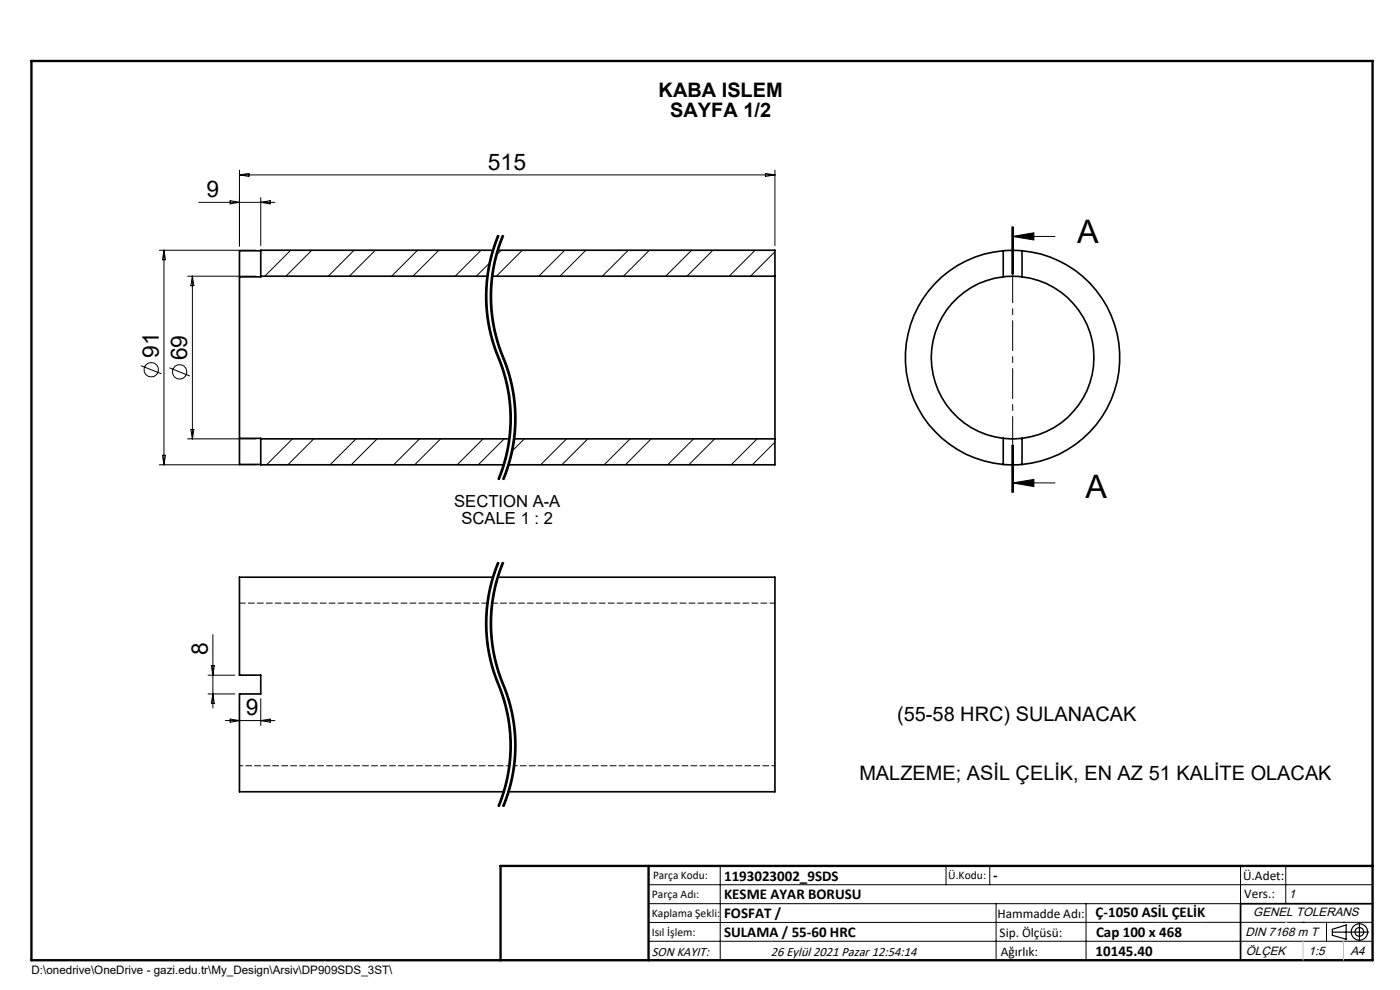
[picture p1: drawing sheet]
<svg xmlns="http://www.w3.org/2000/svg" width="297mm" height="210mm" viewBox="0 0 297 210" stroke-linecap="round" stroke-linejoin="round" font-family="sans-serif">
<g fill="none" stroke="#000" stroke-width=".21">
<path d="M50.8 36.1v16.1M50.8 37.1h113.6M50.8 37.1l2-.3v.6zM162.4 36.8l2 .3-2 .3zM164.4 36.1v16M33.8 53.1h20.5M34.8 53.1v45.5M34.8 53.1l.3 2h-.6zM39.8 58.6h14.5M40.8 58.6v34.5M40.8 58.6l.3 2h-.6zM42.2 42.9h16.1"/>
<path d="M48.8 42.6l2 .3-2 .3zM55.3 41.9v10.2M55.3 42.9l2-.3v.6zM61.7 53.1l-5.5 5.5M66.1 53.1l-5.5 5.5M75.1 53.1l-5.5 5.5M79.6 53.1l-5.5 5.5M88.6 53.1l-5.5 5.5M93.1 53.1l-5.5 5.5M102.1 53.1l-5.5 5.5M103.1 59.5a33.9 33.9 0 0 0 2.2 15.6M103.9 55.8l-2.9 2.8"/>
<path d="M104.1 59.5a33.9 33.9 0 0 0 2.2 15.6M105.6 49.8a33.9 33.9 0 0 0-2.5 9.7M105.7 49.9a34.2 34.2 0 0 0 .6 27.5 33.7 33.7 0 0 1-.6 24.4M105.9 50a33.5 33.5 0 0 0-.2 25.4M106.3 53.1l-1 1M106.6 49.8a33.9 33.9 0 0 0-2.5 9.7M106.7 49.9a34.2 34.2 0 0 0 .6 27.5 33.7 33.7 0 0 1-.6 24.4M106.9 50a34.3 34.3 0 0 0 .7 27.7l1.1 3.6M110.8 53.1l-5.5 5.5M119.8 53.1l-5.5 5.5M124.3 53.1l-5.5 5.5M133.3 53.1l-5.5 5.5"/>
<path d="M137.8 53.1l-5.5 5.5M146.7 53.1l-5.5 5.5M151.2 53.1l-5.5 5.5M160.2 53.1l-5.5 5.5M164.4 53.4l-5.2 5.2M214.7 48.1v10M214.8 50.2l4.5-.8v1.5zM214.8 50.2h9M214.8 48.1v10M215 48.1v10M29.9 77.6l4.4 1.7M35.9 78l4.4 1.8"/>
<path d="M105.3 75.1a34.5 34.5 0 0 1 2.6 9.6M105.7 75.4l.2 .4zM105.9 75.8l1.1 3.1 .7 2.4M106.3 75.1a34.5 34.5 0 0 1 2.6 9.6M33.8 98.6h20.5M34.5 96.6h.6l-.3 2zM39.8 93.1h14.5M40.5 91.1h.6l-.3 2zM62.1 93.1l-5.5 5.5M66.6 93.1l-5.5 5.5M75.5 93.1l-5.5 5.5M80 93.1l-5.5 5.5"/>
<path d="M89 93.1l-5.5 5.5M93.5 93.1l-5.5 5.5M102.5 93.1l-5.5 5.5M106.4 99.4l-.8 2.3M107 93.1l-5.5 5.5M107.3 97.9l-1.4 3.9M107.4 99.4l-.8 2.3M107.7 81.3a33.9 33.9 0 0 1 .8 6.7M107.8 93.7l-.5 2.5-.9 3.2M107.9 95.4l-.6 2.5M107.9 84.7l.2 1.6M108 92.1l-.2 1.6"/>
<path d="M108.1 86.3l.1 2.5-.2 3.3M108.1 93.8l-.2 1.6M108.3 97.9l-1.4 3.9M108.4 91.3l-.3 2.5M108.5 88l-.1 3.3M108.7 81.3a33.9 33.9 0 0 1 .8 6.7M108.8 93.7l-.5 2.5-.9 3.2M108.9 95.4l-.6 2.5M108.9 84.7l.2 1.6M109 92.1l-.2 1.6M109.1 86.3l.1 2.5-.2 3.3M109.1 93.8l-.2 1.6"/>
<path d="M109.4 91.3l-.3 2.5M109.5 88l-.1 3.3M111.2 93.1l-2.6 2.6M120.2 93.1l-5.5 5.5M124.7 93.1l-5.5 5.5M133.7 93.1l-5.5 5.5M138.1 93.1l-5.4 5.5M147.1 93.1l-5.5 5.5M151.6 93.1l-5.5 5.5M160.6 93.1l-5.5 5.5M164.4 93.8l-4.8 4.8M214.7 94.4v10"/>
<path d="M214.8 94.4v10M215 94.4v10zM105.6 119.2a33.9 33.9 0 0 0-2.4 8.9M105.7 119.3a34.2 34.2 0 0 0 .6 27.4 33.7 33.7 0 0 1-.6 24.4M105.9 119.3a33.5 33.5 0 0 0-2.6 12.1M106.6 119.2a33.9 33.9 0 0 0-2.4 8.9M106.7 119.3a34.2 34.2 0 0 0 .6 27.4 33.7 33.7 0 0 1-.6 24.4M106.9 119.3a33.5 33.5 0 0 0-2.6 12.1M214.8 102.4l4.5-.7v1.5zM214.8 102.4h9M45.2 134.6v15.6M103.2 128.1a33.9 33.9 0 0 0 1.2 14"/>
<path d="M103.3 131.4l.2 4.1 .8 4.9M104.2 128.1a33.9 33.9 0 0 0 1.2 14M104.3 131.4l.2 4.1 .8 4.9M44.1 147.2h5.7M44.1 143.2h5.7M44.8 141.2h.7l-.3 2zM45.2 147.2l.3 2h-.7zM47.8 152.9h10.5M48.8 152.5l2 .4-2 .3zM50.8 148.2v5.7M55.3 148.2v5.7M55.3 152.9l2-.4v.7z"/>
<path d="M104.3 140.4l.3 .8M104.4 142.1l.3 .8M104.6 141.2l.2 .8M104.7 142.9l2 5.5M104.8 142l.9 2.7M105.3 140.4l.3 .8M105.4 142.1l.3 .8M105.6 141.2l.2 .8M105.7 142.9l2 5.5M105.7 144.7l.2 .4zM105.8 142l2 5.5M105.9 145.1l.9 2.4"/>
<path d="M106.7 148.4l.4 1.6M106.8 147.5l.2 .8M107 148.3a33.9 33.9 0 0 1 1.3 14M107.1 150a33.5 33.5 0 0 1 1 9M107.7 148.4l.4 1.6M107.8 147.5l.2 .8M108 148.3a33.9 33.9 0 0 1 1.3 14M108.1 150a33.5 33.5 0 0 1 1 9M108.1 159l-.4 4.9M109.1 159l-.4 4.9M105.9 170.3l-.3 .7M106.9 170.3l-.3 .7"/>
<path d="M107.7 163.9a33.6 33.6 0 0 1-1.8 6.4M108.3 162.3a33.9 33.9 0 0 1-2.4 8.9M108.7 163.9l-.8 3.2-1 3.2M109.3 162.3a33.9 33.9 0 0 1-2.4 8.9M137.6 187.7h153.6M137.6 191.7h153.6M137.6 199.7h153.6M152.8 183.7v20M200.7 183.7v4M210 183.7v4M211.3 191.7v12M230.4 191.7v12"/>
<path d="M263.2 183.7v20M272.8 183.7v8M276.4 195.6h.1M281.4 195.6v4.1M285 195.6h.1M291.2 195.6l-153.6 .1"/>
<circle cx="32.1" cy="78.4" r="1.52"/>
<circle cx="38.1" cy="78.9" r="1.52"/>
</g>
<path d="M105.7 49.9a33.7 33.7 0 0 0 0 25.9M106.7 49.9a33.7 33.7 0 0 0 0 25.9M105.7 75.8a33.7 33.7 0 0 1 0 26M106.7 75.8a33.7 33.7 0 0 1 0 26M105.7 119.3a33.7 33.7 0 0 0 0 25.9M106.7 119.3a33.7 33.7 0 0 0 0 25.9M105.7 145.2a33.7 33.7 0 0 1 0 25.9M106.7 145.2a33.7 33.7 0 0 1 0 25.9" fill="none" stroke="#000" stroke-width=".21" stroke-dasharray="6.3 1.3 1.3 1.3" stroke-linecap="butt"/>
<g fill="none" stroke="#000" stroke-width=".25">
<path d="M282.6 197.7h7.8M282.6 197.1l3-.9v3l-3-.8zM288.4 195.8v3.8M106.2 203.7h185"/>
<circle cx="288.4" cy="197.7" r="1.74"/>
<circle cx="288.4" cy="197.7" r=".93"/>
</g>
<path d="M214.8 48.1v56.3" fill="none" stroke="#000" stroke-width=".21" stroke-dasharray="6.3 1.3 1.3 1.3" stroke-dashoffset=".4"/>
<g fill="none" stroke="#000" stroke-width=".35">
<path d="M50.8 58.7v34.3M55.3 58.6v.1h-4.5M55.3 58.6h48.1M55.3 53.2h-4.5v5.5M104.4 58.6h60M104.6 53.1h-49.3v5.5M105.6 53.1h58.8v5.5M164.4 58.6v34.5M212.8 58.7a17.2 17.2 0 0 0-15.2 17.2 17.2 17.2 0 0 0 15.2 17.1M212.8 53.2a22.8 22.8 0 0 0-20.7 22.7 22.8 22.8 0 0 0 20.7 22.6M212.8 53.2h4M212.8 58.7l2-.1 2 .1"/>
<path d="M212.8 53.2v5.5M216.8 53.2a22.8 22.8 0 0 1 20.7 22.7 22.8 22.8 0 0 1-20.7 22.6M216.8 58.7a17.2 17.2 0 0 1 15.3 17.2 17.2 17.2 0 0 1-15.3 17.1M216.8 53.2v5.5M50.8 93l4.5 .1M50.8 93v5.5h4.5M55.3 93.1v5.5h51.6M55.3 93.1h52.8M109 93.1h55.4M164.4 93.1v5.5h-56.6M212.8 98.5h4M212.8 93h4"/>
<path d="M212.8 93v5.5M216.8 93v5.5M104.6 122.4h-53.8v20.8h4.5v4h-4.5v20.7h56.1M105.6 122.4h58.8v45.5h-56.6M291.2 191.7h-28v12"/>
</g>
<path d="M6.7 12.9h284.5v190.8h-284.5zM137.6 183.7v20M291.2 183.7h-185v20" fill="none" stroke="#000" stroke-width=".5"/>
<path d="M276.4 199.7v4M285 199.7v4" fill="none" stroke="#c0c0c0" stroke-width=".21"/>
<path d="M272.8 195.6h.1" fill="none" stroke="#c0c0c0" stroke-width=".25"/>
<path d="M214.8 50.2l4.5-.8v1.5zM214.8 102.4l4.5-.7v1.5z" fill="#000"/>
<path d="M164.4 127.9h-60" fill="none" stroke="#000" stroke-width=".21" stroke-dasharray="1.3 .6" stroke-dashoffset=".2"/>
<path d="M50.8 162.4h57.3M109.1 162.4h55.3" fill="none" stroke="#000" stroke-width=".21" stroke-dasharray="1.3 .6" stroke-dashoffset=".6"/>
<path d="M103.4 127.9h-52.6" fill="none" stroke="#000" stroke-width=".21" stroke-dasharray="1.3 .6" stroke-dashoffset=".1"/>
<g font-size="6.9">
<text x="228.5" y="51.5">A</text>
<text x="230.3" y="105.6">A</text>
</g>
<g font-size="4.8">
<text x="103.5" y="36">515</text>
<text x="43.8" y="41.8">9</text>
<text x="33.7" y="76" transform="rotate(-90 33.7 76)">91</text>
<text x="39.7" y="76.4" transform="rotate(-90 39.7 76.4)">69</text>
<text x="44.1" y="138.9" transform="rotate(-90 44.1 138.9)">8</text>
<text x="52.2" y="151.8">9</text>
</g>
<g font-size="4.2">
<text x="139.7" y="20.6">KABA ISLEM</text>
<text x="142.2" y="24.8">SAYFA 1/2</text>
<text x="190.3" y="153">(55-58 HRC) SULANACAK</text>
<text x="182.3" y="165.4">MALZEME; ASİL ÇELİK, EN AZ 51 KALİTE OLACAK</text>
</g>
<g font-size="3.5">
<text x="96.4" y="107.6">SECTION A-A</text>
<text x="97.9" y="111.2">SCALE 1 : 2</text>
</g>
<g font-size="3.2">
<text x="153.6" y="186.8">1193023002_9SDS</text>
<text x="153.6" y="190.8">KESME AYAR BORUSU</text>
<text x="210.7" y="186.6">-</text>
<text x="153.6" y="194.8">FOSFAT /</text>
<text x="232.4" y="194.5">Ç-1050 ASİL ÇELİK</text>
<text x="153.6" y="198.8">SULAMA / 55-60 HRC</text>
<text x="232.4" y="202.8">10145.40</text>
<text x="232.5" y="198.8">Cap 100 x 468</text>
</g>
<g font-size="2.8">
<text x="263.7" y="186.7">Ü.Adet:</text>
<text x="263.9" y="190.5">Vers.:</text>
<text x="211.6" y="194.8">Hammadde Adı:</text>
<text x="138.3" y="202.8">SON KAYIT:</text>
<text x="163.6" y="202.8">26 Eylül 2021 Pazar 12:54:14</text>
<text x="212.1" y="198.7">Sip. Ölçüsü:</text>
<text x="212.3" y="202.7">Ağırlık:</text>
</g>
<g font-size="2.6">
<text x="273.4" y="190.4">1</text>
<text x="265.9" y="194.4">GENEL TOLERANS</text>
<text x="264.2" y="198.5">DIN 7168 m T</text>
<text x="264.3" y="202.6">ÖLÇEK</text>
<text x="277.6" y="202.6">1:5</text>
<text x="286.5" y="202.6">A4</text>
</g>
<g font-size="2.5">
<text x="138.3" y="190.5">Parça Adı:</text>
<text x="138.5" y="186.5">Parça Kodu:</text>
<text x="201.2" y="186.5">Ü.Kodu:</text>
<text x="138.3" y="194.5">Kaplama Şekli:</text>
<text x="138.3" y="198.6">Isıl İşlem:</text>
<text x="6.7" y="206.7">D:\onedrive\OneDrive - gazi.edu.tr\My_Design\Arsiv\DP909SDS_3ST\</text>
</g>
</svg>
